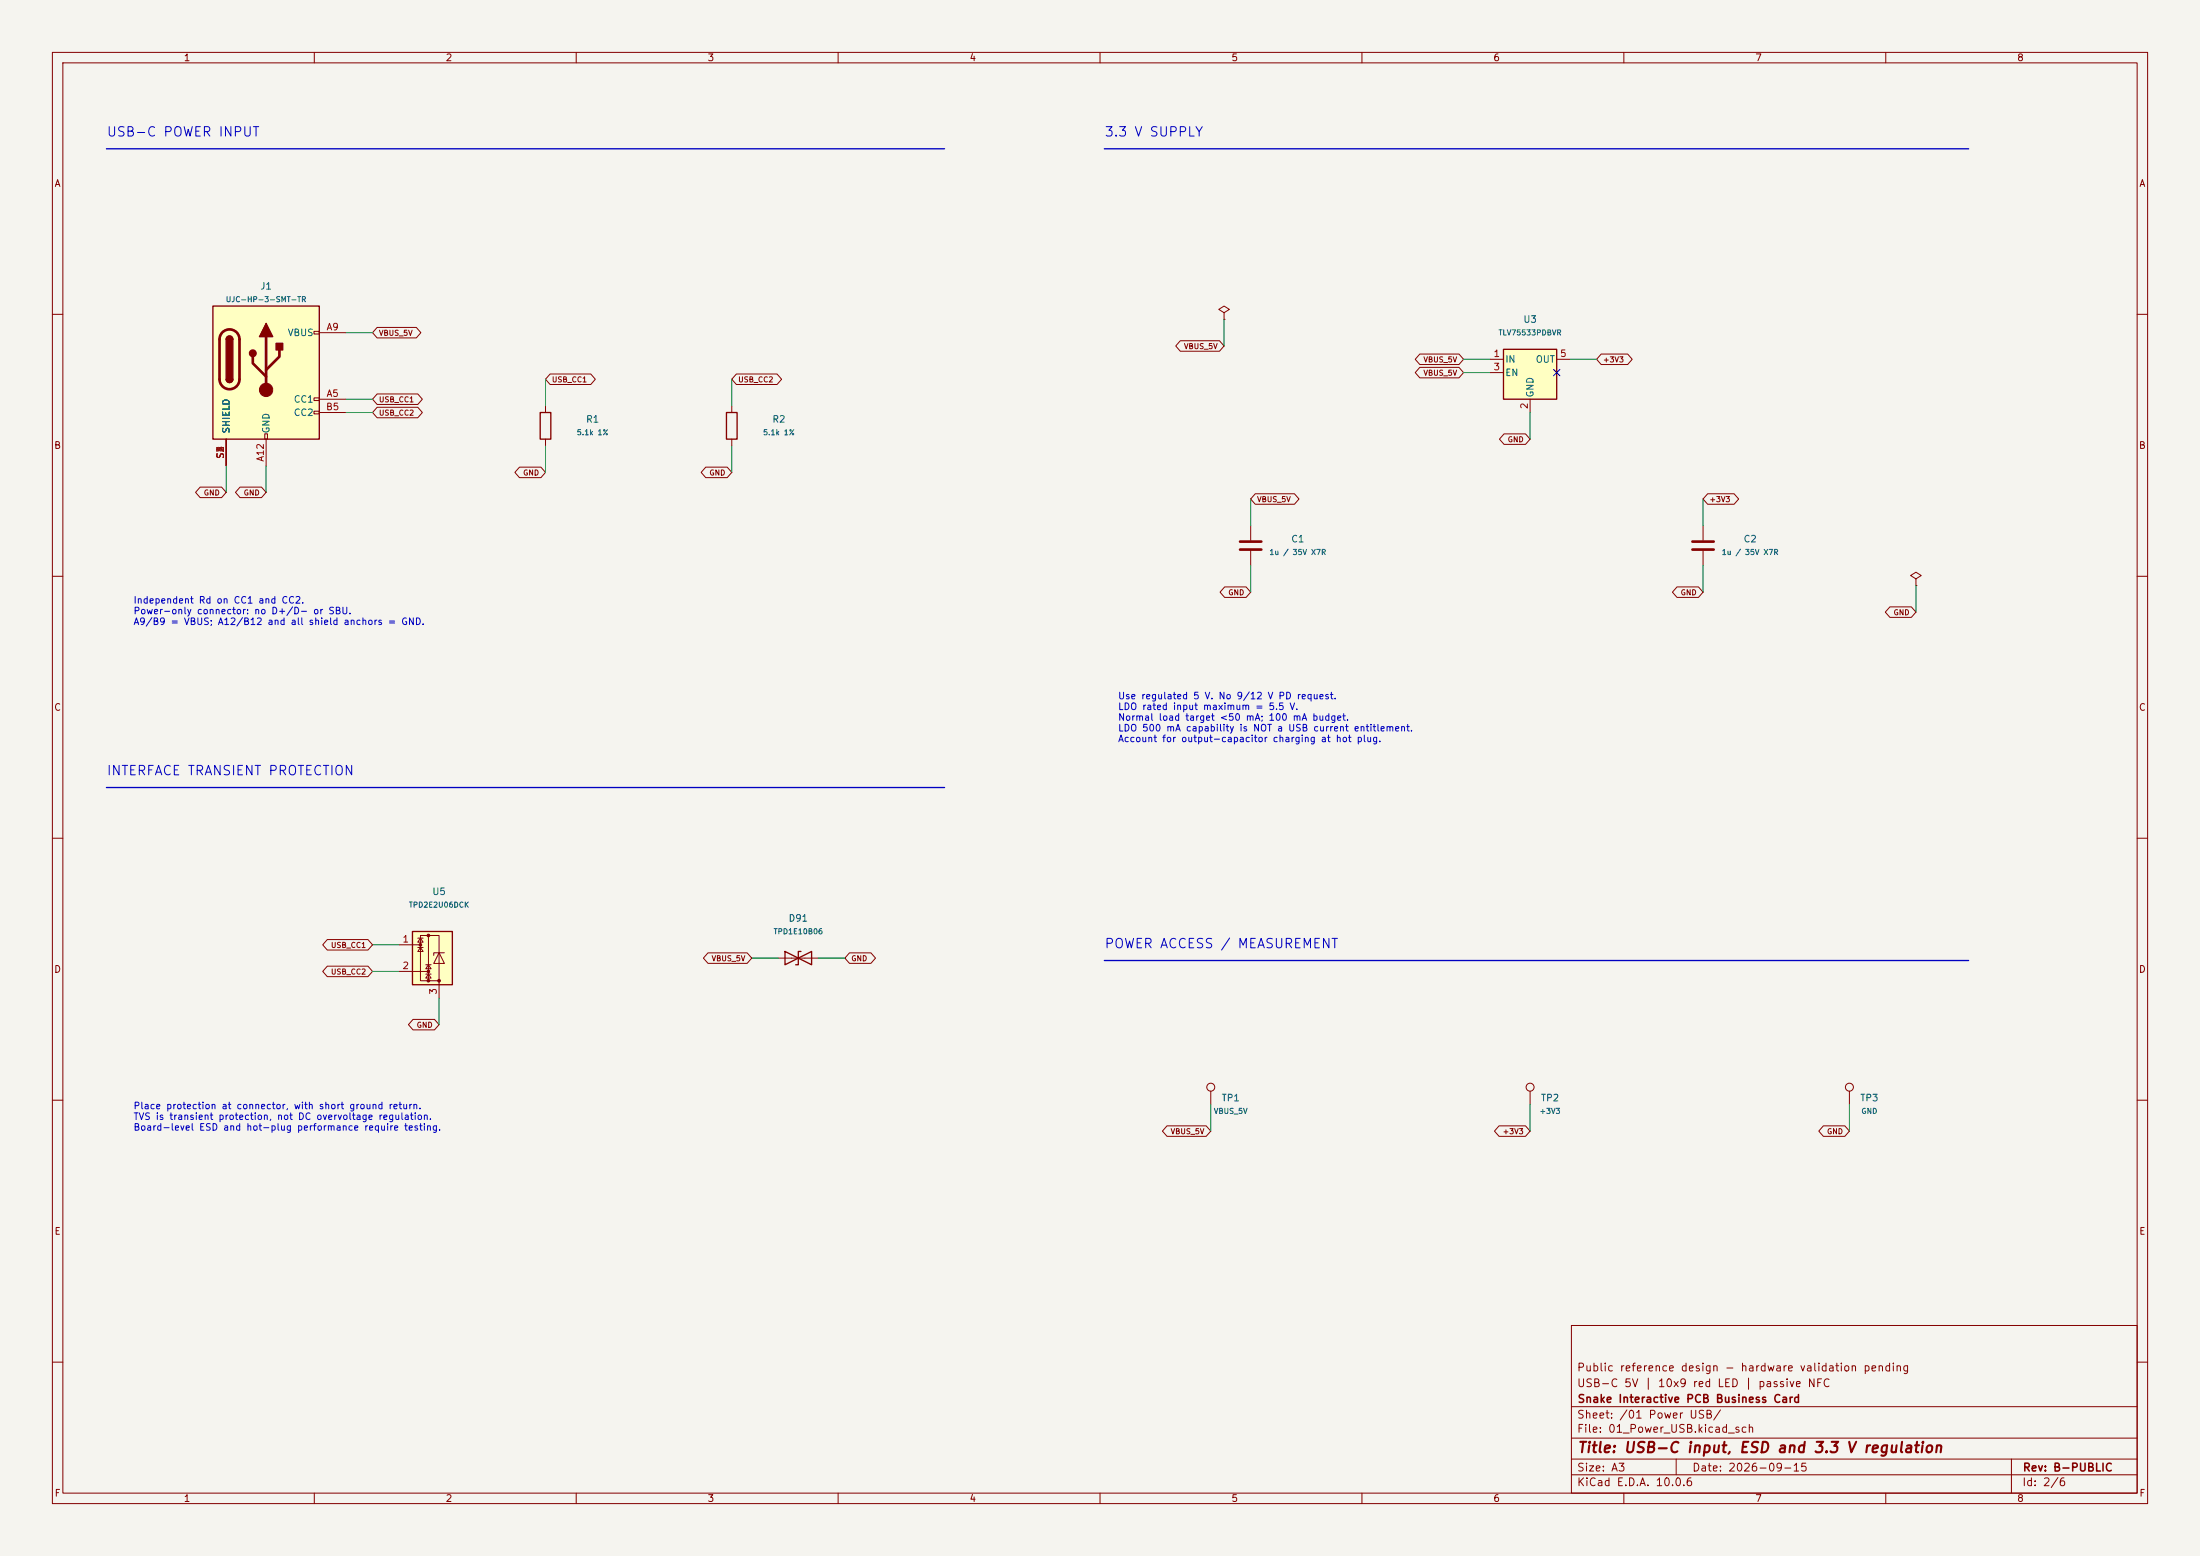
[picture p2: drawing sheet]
<svg xmlns="http://www.w3.org/2000/svg" width="420mm" height="297mm" viewBox="0 0 420 297" stroke-linecap="round" stroke-linejoin="round" font-family="sans-serif">
<path d="M0 0h420v297h-420z" fill="#f5f4ef" stroke="#f5f4ef" stroke-width=".19"/>
<g fill="none" stroke="#840000" stroke-width=".19">
<path d="M10 10h400v277h-400zM12 12h396v273h-396zM60 10v2M110 10v2M160 10v2M210 10v2M260 10v2M310 10v2M360 10v2M10 60h2M139.7 77.5v1.2M408 60h2"/>
<path d="M139.7 83.8v1.3M10 110h2M408 110h2M10 160h2M408 160h2M10 210h2M353.1 208.3v2.5M408 210h2M300 253h108v32h-108zM10 260h2M300 278.5h108M300 274.5h108"/>
<path d="M300 268.5h108M320 278.5v3M384 278.5v6.5M408 260h2M60 285v2M110 285v2M160 285v2M210 285v2M260 285v2M300 281.5h108M310 285v2M360 285v2"/>
<circle cx="353.1" cy="207.5" r=".76"/>
</g>
<path d="M138.7 78.7h2v5.1h-2z" fill="none" stroke="#840000" stroke-width=".25"/>
<path d="M287 66.7h10.2v9.5h-10.2z" fill="#ffffc2"/>
<path d="M103.1 78.7h2.1v5.1h-2.1zM287 66.7h10.2v9.5h-10.2z" fill="none" stroke="#840000" stroke-width=".25"/>
<g fill="none" stroke="#840000" stroke-width=".19">
<path d="M104.1 77.5v1.2M284.5 68.6h2.5M284.5 71.1h2.5M292.1 76.2v2.5M297.2 68.6h2.5M104.1 83.8v1.3M231.1 208.3v2.5"/>
<circle cx="231.1" cy="207.5" r=".76"/>
</g>
<path d="M40.6 58.4h20.4v25.4h-20.4z" fill="#ffffc2"/>
<g fill="none" stroke="#840000" stroke-width=".19">
<path d="M59.9 63.2h1.1v.6h-1.1zM59.9 75.9h1.1v.6h-1.1zM59.9 78.5h1.1v.5h-1.1zM61 76.2h5M61 63.5h5M61 78.7h5M43.2 83.8v5.1M50.5 82.8h.6v1h-.6zM50.8 83.8v5.1M238.8 100.3v2.8M238.8 105.2v2.8M325.1 100.3v2.8"/>
<path d="M325.1 105.2v2.8M365.8 110.5l1-.6-1-.7-1.1 .7 1.1 .6v1.3M365.8 111.8h.1M148.6 182.9h7.6M292.1 208.3v2.5"/>
<circle cx="292.1" cy="207.5" r=".76"/>
</g>
<path d="M40.6 58.4h20.4v25.4h-20.4zM43.2 64.8a.64 .64 0 0 1 .6-.7 .64 .64 0 0 1 .6 .7M43.2 72.4a.64 .64 0 0 0 .6 .6 .64 .64 0 0 0 .6-.6M149.9 181.6v2.6l5-2.6v2.6zM152.9 181.6h-.5v2.6h-.5" fill="none" stroke="#840000" stroke-width=".25"/>
<path d="M42.5 63.4a1.9 1.9 0 0 1 2-.4 1.9 1.9 0 0 1 1.2 1.8v7.6a1.91 1.91 0 0 1-1.9 1.9 1.91 1.91 0 0 1-1.9-1.9v-7.8l.2-.6zM48.3 68.1v1.2l2.5 2.6M50.8 64.3v10.1M53.3 66.8v1.3l-2.5 2.5M236.7 103.4h4.1M236.7 104.9h4.1M323.1 103.4h4.1M323.1 104.9h4.1" fill="none" stroke="#840000" stroke-width=".51"/>
<g fill="#840000" stroke="#840000" stroke-width=".25">
<path d="M43.2 64.8h1.2v7.6h-1.2z"/>
<path d="M43.4 64.3a.64 .64 0 0 1 .7-.1 .64 .64 0 0 1 .3 .6h-1.2z"/>
<path d="M43.2 72.4h1.2a.64 .64 0 0 1-.6 .6 .64 .64 0 0 1-.6-.6z"/>
<path d="M50.8 61.7l1.3 2.6h-2.6z"/>
<path d="M52.7 65.5h1.3v1.3h-1.3z"/>
<circle cx="48.3" cy="67.4" r=".63"/>
</g>
<circle cx="50.8" cy="74.4" r="1.27" fill="#840000" stroke="#840000" stroke-width=".19"/>
<path d="M78.7 177.8h7.7v10.2h-7.7z" fill="#ffffc2"/>
<path d="M78.7 177.8h7.7v10.2h-7.7z" fill="none" stroke="#840000" stroke-width=".25"/>
<g fill="none" stroke="#840000" stroke-width=".19">
<path d="M233.7 59.7l1-.6-1-.7-1 .7 1 .6v1.3M72 62.5h7.5l.8 1-.8 1h-7.5l-.9-1zM72 77.7h7.8l.8 1-.8 1h-7.8l-.9-1zM72 75.2h7.8l.8 1-.8 1h-7.8l-.9-1zM105 71.4h7.8l.9 1-.9 1h-7.8l-.9-1zM140.6 71.4h7.7l.9 1-.9 1h-7.7l-.9-1zM225.3 65h7.5l.9 1-.9 1h-7.5l-.8-1zM233.7 61h.1M271 67.6h7.5l.9 1-.9 1h-7.5l-.8-1zM271 70.1h7.5l.9 1-.9 1h-7.5l-.8-1zM305.7 67.6h5l.9 1-.9 1h-5l-.9-1zM38.2 93h4.1l.9 1-.9 1h-4.1l-.9-1z"/>
<path d="M45.8 93h4.1l.9 1-.9 1h-4.1l-.8-1zM99.2 89.2h4.1l.8 1-.8 1h-4.1l-.9-1zM134.7 89.2h4.1l.9 1-.9 1h-4.1l-.8-1zM239.6 94.2h7.5l.9 1.1-.9 1h-7.5l-.8-1zM287.1 82.8h4.1l.9 1-.9 1h-4.1l-.8-1zM326 94.2h5l.9 1.1-.9 1h-5l-.9-1zM233.8 112h4.1l.9 1-.9 1h-4.1l-.9-1zM320.1 112h4.1l.9 1-.9 1h-4.1l-.8-1zM360.8 115.8h4.1l.9 1-.9 1h-4.1l-.9-1zM62.5 179.3h7.7l.9 1-.9 1h-7.7l-.9-1zM79.8 179.1h1M80.3 178.6h3.5v8.6h-3.5z"/>
<path d="M80.3 179.1l.5 .7h-1zM81.8 178.6v8.6M62.5 184.4h7.7l.9 1-.9 1h-7.7l-.9-1zM76.2 180.3h4.1M76.2 185.4h5.6M78.8 194.6h4.1l.9 1-.9 1h-4.1l-.8-1zM79.8 180.8h1M80.3 180.8l.5 .8h-1zM81.3 184.2h1M81.3 185.9h1M81.8 184.2l.5 .7h-1zM81.8 185.9l.5 .8h-1z"/>
<path d="M83.8 181.9l1 2h-2zM83.8 187.2v3.3M84.8 181.9h-2v.5M135.2 181.9h7.4l.9 1-.9 1h-7.4l-.9-1zM162.2 181.9h4.1l.8 1-.8 1h-4.1l-.9-1zM222.8 214.9h7.5l.8 1-.8 1h-7.5l-.9-1zM286.2 214.9h5l.9 1-.9 1h-5l-.9-1zM348.1 214.9h4.1l.9 1-.9 1h-4.1l-.9-1z"/>
</g>
<g fill="#840000" stroke="#840000" stroke-width=".19">
<circle cx="80.3" cy="180.3" r=".25"/>
<circle cx="81.8" cy="178.6" r=".25"/>
<circle cx="81.8" cy="185.4" r=".25"/>
<circle cx="81.8" cy="187.2" r=".25"/>
<circle cx="83.8" cy="187.2" r=".25"/>
</g>
<path d="M20.3 28.4h160M210.8 28.4h165M20.3 150.3h160M210.8 183.3h165" fill="none" stroke="#0000c2" stroke-width=".25"/>
<g fill="none" stroke="#009600" stroke-width=".19">
<path d="M66 63.5h5.1M66 76.2h5.1M66 78.7h5.1M104.1 72.4v5.1M139.7 72.4v5.1M233.7 61v5M279.4 68.6h5.1M279.4 71.1h5.1M292.1 78.7v5.1M299.7 68.6h5.1M43.2 88.9v5.1M50.8 88.9v5.1"/>
<path d="M104.1 85.1v5.1M139.7 85.1v5.1M238.8 95.3v5M325.1 95.3v5M238.8 108v5M325.1 108v5M365.8 111.8v5M71.1 180.3h5.1M71.1 185.4h5.1M83.8 190.5v5.1M143.5 182.9h5.1M156.2 182.9h5.1"/>
<path d="M231.1 210.8v5.1M292.1 210.8v5.1M353.1 210.8v5.1"/>
</g>
<path d="M296.6 70.5l1.2 1.2M297.8 70.5l-1.2 1.2" fill="none" stroke="#000084" stroke-width=".19"/>
<text font-size="2" fill="#840000" x="301" y="277.8">Title: USB-C input, ESD and 3.3 V regulation</text>
<g font-size="1.8" fill="#0000c2">
<text x="20.2" y="26.5">USB-C POWER INPUT</text>
<text x="210.7" y="26.5">3.3 V SUPPLY</text>
<text x="20.2" y="148.4">INTERFACE TRANSIENT PROTECTION</text>
<text x="210.7" y="181.5">POWER ACCESS / MEASUREMENT</text>
</g>
<g font-size="1.5" fill="#840000">
<text x="300.9" y="262.1">Public reference design - hardware validation pending</text>
<text x="300.9" y="265.1">USB-C 5V | 10x9 red LED | passive NFC</text>
<text x="301" y="268.1">Snake Interactive PCB Business Card</text>
<text x="300.9" y="273.8">File: 01_Power_USB.kicad_sch</text>
<text x="300.9" y="271.1">Sheet: /01 Power USB/</text>
<text x="300.9" y="281.2">Size: A3</text>
<text x="322.9" y="281.2">Date: 2026-09-15</text>
<text x="386" y="281.2">Rev: B-PUBLIC</text>
<text x="300.9" y="284">KiCad E.D.A. 10.0.6</text>
<text x="385.9" y="284">Id: 2/6</text>
</g>
<g font-size="1.3" fill="#840000">
<text x="35" y="12">1</text>
<text x="85" y="12">2</text>
<text x="135" y="12">3</text>
<text x="185" y="12">4</text>
<text x="235" y="12">5</text>
<text x="285" y="12">6</text>
<text x="335" y="12">7</text>
<text x="385" y="12">8</text>
<text x="10.3" y="36">A</text>
<text x="408.3" y="36">A</text>
<text x="10.2" y="86">B</text>
<text x="408.2" y="86">B</text>
<text x="10.2" y="136">C</text>
<text x="408.2" y="136">C</text>
<text x="10.2" y="186">D</text>
<text x="408.2" y="186">D</text>
<text x="10.3" y="236">E</text>
<text x="408.3" y="236">E</text>
<text x="10.3" y="286">F</text>
<text x="35" y="287">1</text>
<text x="85" y="287">2</text>
<text x="135" y="287">3</text>
<text x="185" y="287">4</text>
<text x="235" y="287">5</text>
<text x="285" y="287">6</text>
<text x="335" y="287">7</text>
<text x="385" y="287">8</text>
<text x="408.3" y="286">F</text>
</g>
<g font-size="1.3" fill="#006464">
<text x="49.6" y="55.6">J1</text>
<text x="54.8" y="64.5">VBUS</text>
<text x="290.7" y="61.9">U3</text>
<text x="287.2" y="69.5">IN</text>
<text x="293.1" y="69.5">OUT</text>
<text x="56" y="77.2">CC1</text>
<text x="287.2" y="72.1">EN</text>
<text x="293.1" y="76" transform="rotate(-90 293.1 76)">GND</text>
<text x="44.1" y="82.8" transform="rotate(-90 44.1 82.8)">SHIELD</text>
<text x="51.8" y="82.8" transform="rotate(-90 51.8 82.8)">GND</text>
<text x="56" y="79.7">CC2</text>
<text x="111.8" y="81">R1</text>
<text x="147.3" y="81">R2</text>
<text x="246.4" y="103.8">C1</text>
<text x="332.8" y="103.8">C2</text>
<text x="82.4" y="171.1">U5</text>
<text x="150.4" y="176.2">D91</text>
<text x="233.1" y="210.5">TP1</text>
<text x="294.1" y="210.5">TP2</text>
<text x="355" y="210.5">TP3</text>
</g>
<g font-size="1.3" fill="#a90000">
<text x="62.2" y="63.4">A9</text>
<text x="285" y="68.4">1</text>
<text x="285" y="71">3</text>
<text x="297.7" y="68.4">5</text>
<text x="62.2" y="76.1">A5</text>
<text x="62.1" y="78.6">B5</text>
<text x="292" y="78.2" transform="rotate(-90 292 78.2)">2</text>
<text x="43" y="87.7" transform="rotate(-90 43 87.7)">S1</text>
<text x="43" y="86.5" transform="rotate(-90 43 86.5)">2</text>
<text x="43" y="86.5" transform="rotate(-90 43 86.5)">3</text>
<text x="43" y="86.5" transform="rotate(-90 43 86.5)">4</text>
<text x="50.7" y="88.2" transform="rotate(-90 50.7 88.2)">A12</text>
<text x="76.7" y="180.2">1</text>
<text x="76.7" y="185.3">2</text>
<text x="83.7" y="190" transform="rotate(-90 83.7 190)">3</text>
</g>
<g font-size="1.3" fill="#0000c2">
<text x="25.4" y="115.5">Independent Rd on CC1 and CC2.</text>
<text x="25.4" y="117.6">Power-only connector: no D+/D- or SBU.</text>
<text x="25.4" y="119.6">A9/B9 = VBUS; A12/B12 and all shield anchors = GND.</text>
<text x="213.3" y="133.8">Use regulated 5 V. No 9/12 V PD request.</text>
<text x="213.3" y="135.8">LDO rated input maximum = 5.5 V.</text>
<text x="213.3" y="137.9">Normal load target &lt;50 mA; 100 mA budget.</text>
<text x="213.3" y="139.9">LDO 500 mA capability is NOT a USB current entitlement.</text>
<text x="213.3" y="142">Account for output-capacitor charging at hot plug.</text>
<text x="25.4" y="212">Place protection at connector, with short ground return.</text>
<text x="25.4" y="214.1">TVS is transient protection, not DC overvoltage regulation.</text>
<text x="25.4" y="216.1">Board-level ESD and hot-plug performance require testing.</text>
</g>
<g font-size="1" fill="#006464">
<text x="43" y="57.9">UJC-HP-3-SMT-TR</text>
<text x="286" y="64.3">TLV75533PDBVR</text>
<text x="110" y="83.3">5.1k 1%</text>
<text x="145.6" y="83.3">5.1k 1%</text>
<text x="242.2" y="106.2">1u / 35V X7R</text>
<text x="328.6" y="106.2">1u / 35V X7R</text>
<text x="78" y="173.5">TPD2E2U06DCK</text>
<text x="147.6" y="178.6">TPD1E10B06</text>
<text x="231.6" y="212.8">VBUS_5V</text>
<text x="293.8" y="212.8">+3V3</text>
<text x="355.2" y="212.8">GND</text>
</g>
<g font-size="1" fill="#840000">
<text x="72.2" y="64.3">VBUS_5V</text>
<text x="225.9" y="66.9">VBUS_5V</text>
<text x="271.6" y="69.4">VBUS_5V</text>
<text x="271.6" y="71.9">VBUS_5V</text>
<text x="305.9" y="69.4">+3V3</text>
<text x="72.2" y="77">USB_CC1</text>
<text x="105.3" y="73.2">USB_CC1</text>
<text x="140.8" y="73.2">USB_CC2</text>
<text x="72.2" y="79.6">USB_CC2</text>
<text x="287.7" y="84.6">GND</text>
<text x="38.8" y="94.8">GND</text>
<text x="46.4" y="94.8">GND</text>
<text x="99.8" y="91">GND</text>
<text x="135.3" y="91">GND</text>
<text x="239.9" y="96.1">VBUS_5V</text>
<text x="326.2" y="96.1">+3V3</text>
<text x="234.4" y="113.9">GND</text>
<text x="320.7" y="113.9">GND</text>
<text x="361.4" y="117.7">GND</text>
<text x="63.1" y="181.2">USB_CC1</text>
<text x="135.8" y="183.7">VBUS_5V</text>
<text x="162.4" y="183.7">GND</text>
<text x="63.1" y="186.2">USB_CC2</text>
<text x="79.4" y="196.4">GND</text>
<text x="223.4" y="216.7">VBUS_5V</text>
<text x="286.8" y="216.7">+3V3</text>
<text x="348.7" y="216.7">GND</text>
</g>
</svg>
